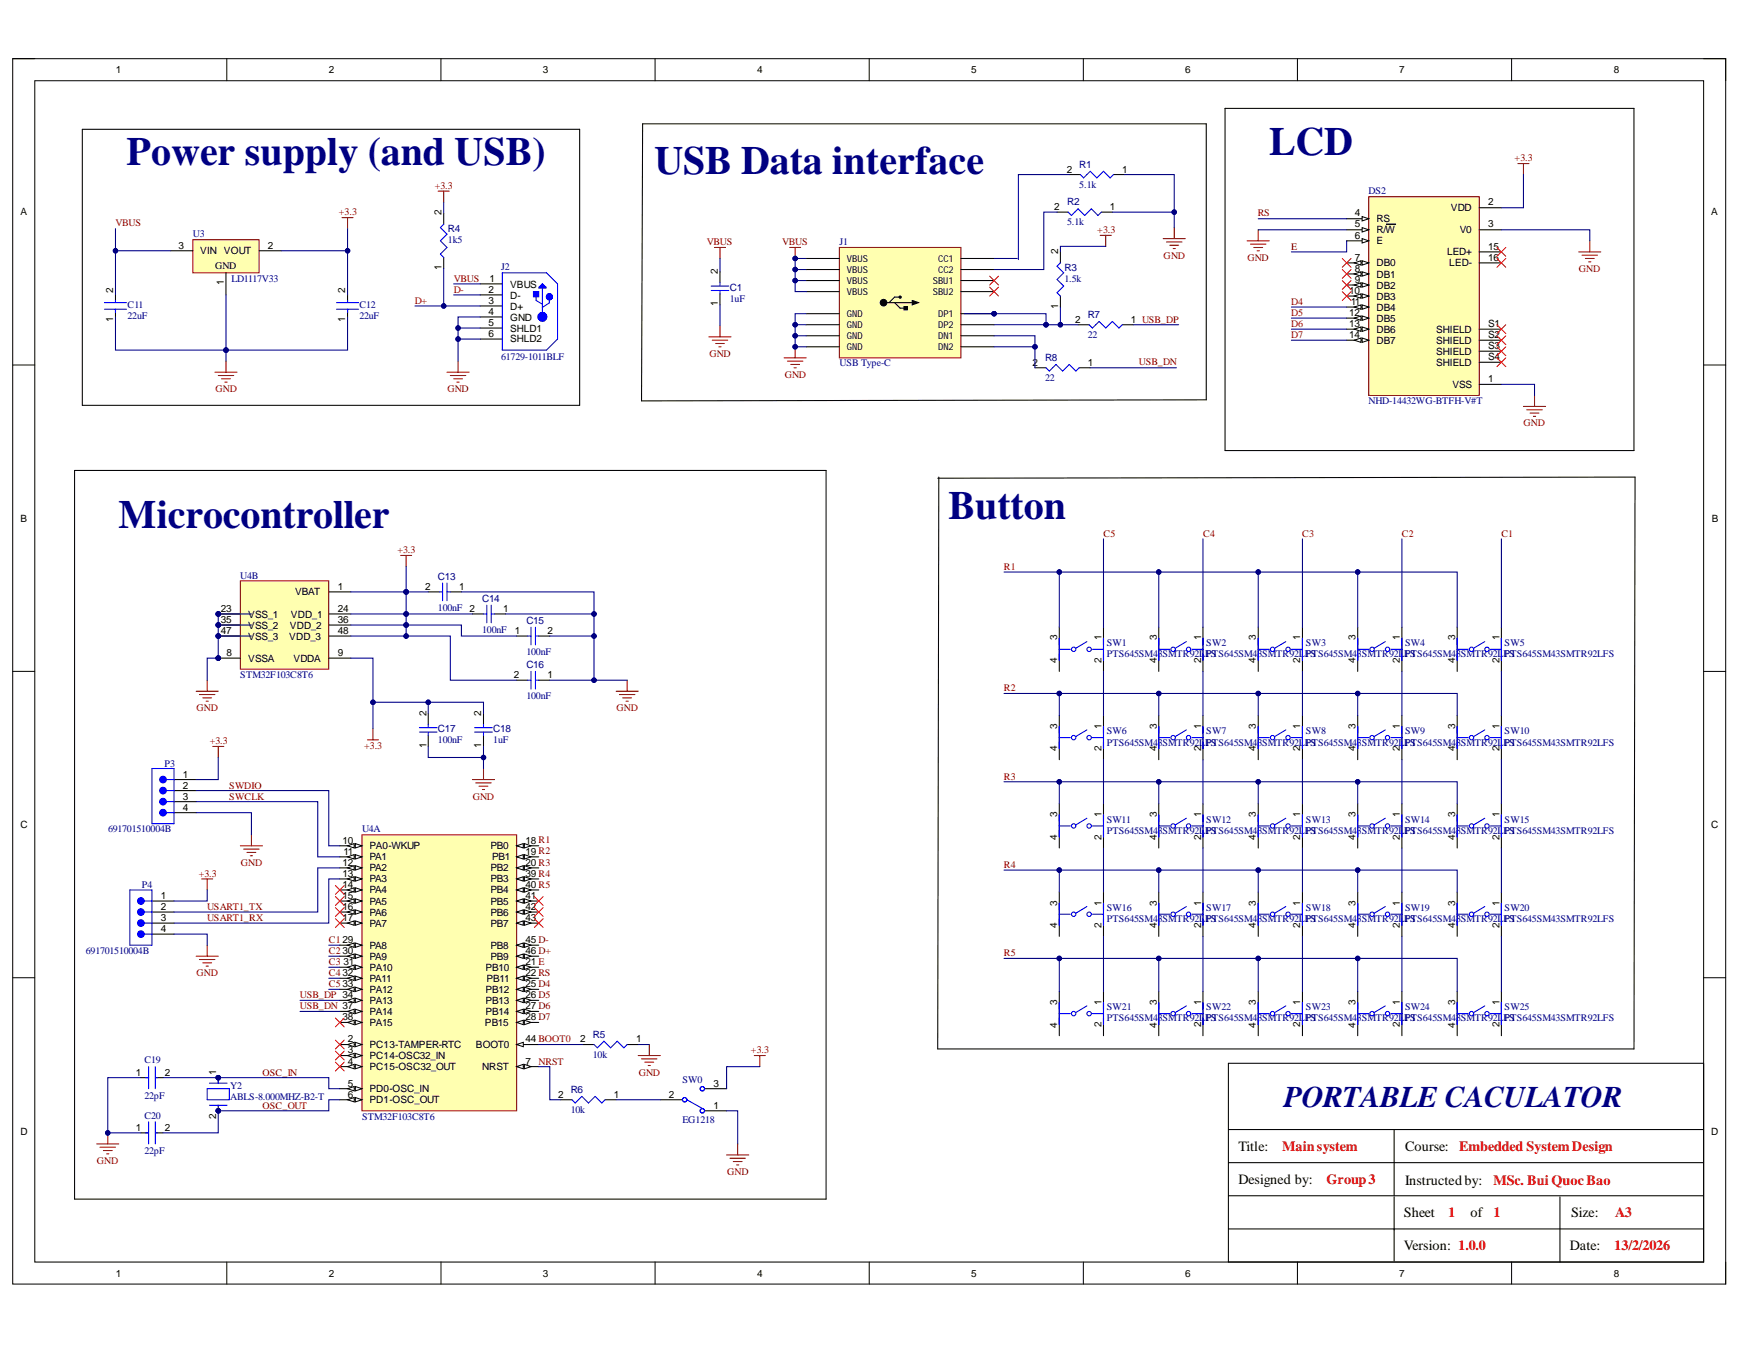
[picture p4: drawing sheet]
# Altium project Caculator.PrjPcb
4 sheets, 53 parts. Net scope: global (net labels, ports and power ports of the same name join across sheets).
Board file: PCB Portable Caculator.PcbDoc
Sheets:
  01_Cover page.SchDoc
  02_Block diagram.SchDoc
  03_Power tree.SchDoc
  04_Schematic.SchDoc

## Sheet 01_Cover page.SchDoc
size A3; SheetNumber: 1; SheetTotal: 4

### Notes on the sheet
- 09/03/2026
- CACULATOR WITH KEYPAD AND LCD
- Page
- Content
- 1.
- Cover page
- 2.
- Block diagram
- 3.
- Power tree
- 4.
- Schematic
- PORTABLE CACULATOR
- Designed by:
- Title:
- Main system
- Group 3
- Instructed by:
- Course:
- Embedded System Design
- MSc. Bui Quoc Bao
- Version:
- Sheet
- 1
- 1.0.0
- of
- Date:
- Size:
- 13/2/2026
- A3

## Sheet 02_Block diagram.SchDoc
size A3; SheetNumber: 2; SheetTotal: 4

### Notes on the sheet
- PORTABLE CACULATOR
- Designed by:
- Title:
- Main system
- Group 3
- Instructed by:
- Course:
- Embedded System Design
- MSc. Bui Quoc Bao
- Version:
- Sheet
- 1
- 1.0.0
- of
- Date:
- Size:
- 13/2/2026
- A3

## Sheet 03_Power tree.SchDoc
size A3; SheetNumber: 3; SheetTotal: 4

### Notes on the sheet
- PORTABLE CACULATOR
- Designed by:
- Title:
- Main system
- Group 3
- Instructed by:
- Course:
- Embedded System Design
- MSc. Bui Quoc Bao
- Version:
- Sheet
- 1
- 1.0.0
- of
- Date:
- Size:
- 13/2/2026
- A3

## Sheet 04_Schematic.SchDoc
size A3; SheetNumber: 4; SheetTotal: 4

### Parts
C1  value 1uF  [CAPC1005X56X25LL10T15]  (hidden comment: Capacitor 0.1 uF +/- 5% 16 V 0402)
C11  22uF  [FP-RCE0K1-MFG]
C12  22uF  [FP-RCE0K1-MFG]
C13  value 100nF  [CAPC1005X56X25LL10T15]  (hidden comment: Capacitor 0.1 uF +/- 5% 16 V 0402)
C14  value 100nF  [CAPC1005X56X25LL10T15]  (hidden comment: Capacitor 0.1 uF +/- 5% 16 V 0402)
C15  value 100nF  [CAPC1005X56X25LL10T15]  (hidden comment: Capacitor 0.1 uF +/- 5% 16 V 0402)
C16  value 100nF  [CAPC1005X56X25LL10T15]  (hidden comment: Capacitor 0.1 uF +/- 5% 16 V 0402)
C17  value 100nF  [CAPC1005X56X25LL10T15]  (hidden comment: Capacitor 0.1 uF +/- 5% 16 V 0402)
C18  value 1uF  [CAPC1005X56X25LL10T15]  (hidden comment: Capacitor 0.1 uF +/- 5% 16 V 0402)
C19  22pF  [FP-RCE0K1-MFG]
C20  22pF  [FP-RCE0K1-MFG]
DS2  NHD-14432WG-BTFH-V#T  [LCD_NHD-14432WG-BTFH-V#T]
J1  USB Type-C  [TYPE-C-16POS]
J2  61729-1011BLF  [FCI-61729-1011BLF_V]
P3  691701510004B  [691701510004B]
P4  691701510004B  [691701510004B]
R1  value 5.1k  [RESC0402(1005)_L]  (hidden comment: Resistor 1K +/-5 % 0402 63 mW)
R2  value 5.1k  [RESC0402(1005)_L]  (hidden comment: Resistor 1K +/-5 % 0402 63 mW)
R3  value 1.5k  [RESC0402(1005)_L]  (hidden comment: Resistor 1K +/-5 % 0402 63 mW)
R4  value 1k5  [RESC0402(1005)_L]  (hidden comment: Resistor 1K +/-5 % 0402 63 mW)
R5  value 10k  [RESC0402(1005)_L]  (hidden comment: Resistor 1K +/-5 % 0402 63 mW)
R6  value 10k  [RESC0402(1005)_L]  (hidden comment: Resistor 1K +/-5 % 0402 63 mW)
R7  value 22  [RESC0402(1005)_L]  (hidden comment: Resistor 1K +/-5 % 0402 63 mW)
R8  value 22  [RESC0402(1005)_L]  (hidden comment: Resistor 1K +/-5 % 0402 63 mW)
SW0  EG1218  [ESWI-EG1218_V]
SW1  PTS645SM43SMTR92LFS  [FP-PTS645SM43SMTR92LFS-MFG]
SW2  PTS645SM43SMTR92LFS  [FP-PTS645SM43SMTR92LFS-MFG]
SW3  PTS645SM43SMTR92LFS  [FP-PTS645SM43SMTR92LFS-MFG]
SW4  PTS645SM43SMTR92LFS  [FP-PTS645SM43SMTR92LFS-MFG]
SW5  PTS645SM43SMTR92LFS  [FP-PTS645SM43SMTR92LFS-MFG]
SW6  PTS645SM43SMTR92LFS  [FP-PTS645SM43SMTR92LFS-MFG]
SW7  PTS645SM43SMTR92LFS  [FP-PTS645SM43SMTR92LFS-MFG]
SW8  PTS645SM43SMTR92LFS  [FP-PTS645SM43SMTR92LFS-MFG]
SW9  PTS645SM43SMTR92LFS  [FP-PTS645SM43SMTR92LFS-MFG]
SW10  PTS645SM43SMTR92LFS  [FP-PTS645SM43SMTR92LFS-MFG]
SW11  PTS645SM43SMTR92LFS  [FP-PTS645SM43SMTR92LFS-MFG]
SW12  PTS645SM43SMTR92LFS  [FP-PTS645SM43SMTR92LFS-MFG]
SW13  PTS645SM43SMTR92LFS  [FP-PTS645SM43SMTR92LFS-MFG]
SW14  PTS645SM43SMTR92LFS  [FP-PTS645SM43SMTR92LFS-MFG]
SW15  PTS645SM43SMTR92LFS  [FP-PTS645SM43SMTR92LFS-MFG]
SW16  PTS645SM43SMTR92LFS  [FP-PTS645SM43SMTR92LFS-MFG]
SW17  PTS645SM43SMTR92LFS  [FP-PTS645SM43SMTR92LFS-MFG]
SW18  PTS645SM43SMTR92LFS  [FP-PTS645SM43SMTR92LFS-MFG]
SW19  PTS645SM43SMTR92LFS  [FP-PTS645SM43SMTR92LFS-MFG]
SW20  PTS645SM43SMTR92LFS  [FP-PTS645SM43SMTR92LFS-MFG]
SW21  PTS645SM43SMTR92LFS  [FP-PTS645SM43SMTR92LFS-MFG]
SW22  PTS645SM43SMTR92LFS  [FP-PTS645SM43SMTR92LFS-MFG]
SW23  PTS645SM43SMTR92LFS  [FP-PTS645SM43SMTR92LFS-MFG]
SW24  PTS645SM43SMTR92LFS  [FP-PTS645SM43SMTR92LFS-MFG]
SW25  PTS645SM43SMTR92LFS  [FP-PTS645SM43SMTR92LFS-MFG]
U3  LD1117V33  [STM-TO220-3]
U4  STM32F103C8T6  [STM-LQFP48_M]  (parts A,B of 2)
Y2  ABLS-8.000MHZ-B2-T  [FP-ABLS-MFG]

### Blocks framed on the sheet
LCD: DS2
Power supply (and USB): C11 C12 J2 R4 U3
USB Data interface: C1 J1 R1-R3 R7 R8
Microcontroller: C13-C20 P3 P4 R5 R6 SW0 U4 Y2
Button: SW1-SW25

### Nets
+3.3: C12.2 C13.2 C14.2 C15.1 C16.2 C17.2 C18.2 DS2.2(VDD) P3.1 P4.1 R3.2 R4.2 SW0.3 U3.2(VOUT) U4.1(VBAT) U4.9(VDDA) U4.24(VDD_1) U4.36(VDD_2) U4.48(VDD_3)
GND: C1.1 C11.1 C12.1 C13.1 C14.1 C15.2 C16.1 C17.1 C18.1 C19.1 C20.1 DS2.1(VSS) DS2.3(V0) DS2.5(R/~{W}) J1.A1_B12(GND) J1.A12_B1(GND) J2.4(GND) J2.5(SHLD1) J2.6(SHLD2) P3.4 P4.4 R1.1 R2.1 R5.1 SW0.1 U3.1(GND) U4.8(VSSA) U4.23(VSS_1) U4.35(VSS_2) U4.47(VSS_3)
VBUS: C1.2 C11.2 J1.A4_B9(VBUS) J1.A9_B4(VBUS) J2.1(VBUS) U3.3(VIN)
BOOT0: R5.2 U4.44(BOOT0)
C1: SW5.1 U4.29(PA8)
C2: SW4.1 U4.30(PA9)
C3: SW3.1 U4.31(PA10)
C4: SW2.1 U4.32(PA11)
C5: SW1.1 U4.33(PA12)
D4: DS2.11(DB4) U4.25(PB12)
D5: DS2.12(DB5) U4.26(PB13)
D6: DS2.13(DB6) U4.27(PB14)
D7: DS2.14(DB7) U4.28(PB15)
D+: J2.3(D+) R4.1 U4.46(PB9)
D-: J2.2(D-) U4.45(PB8)
E: DS2.6(E) U4.21(PB10)
NRST: R6.2 U4.7(NRST)
OSC_IN: C19.2 U4.5(PD0-OSC_IN) Y2.1
OSC_OUT: C20.2 U4.6(PD1-OSC_OUT) Y2.2
R1: SW1.3 SW2.3 SW3.3 SW4.3 SW5.3 U4.18(PB0)
R2: SW6.3 SW7.3 SW8.3 SW9.3 SW10.3 U4.19(PB1)
R3: SW11.3 SW12.3 SW13.3 SW14.3 SW15.3 U4.20(PB2)
R4: SW16.3 SW17.3 SW18.3 SW19.3 SW20.3 U4.39(PB3)
R5: SW21.3 SW22.3 SW23.3 SW24.3 SW25.3 U4.40(PB4)
RS: DS2.4(RS) U4.22(PB11)
SWCLK: P3.3 U4.11(PA1)
SWDIO: P3.2 U4.10(PA0-WKUP)
USART1_RX: P4.3 U4.13(PA3)
USART1_TX: P4.2 U4.12(PA2)
USB_DN: R8.1 U4.37(PA14)
USB_DP: R7.1 U4.34(PA13)
NetJ1_A6: J1.A6(DP1) J1.B6(DP2) R3.1 R7.2
NetJ1_A7: J1.A7(DN1) J1.B7(DN2) R8.2
NetJ1_B5: J1.B5(CC2) R2.2
NetR6_1: R6.1 SW0.2(COM)
NetSW1_2: SW1.2 SW6.1
NetSW2_2: SW2.2 SW7.1
NetSW3_2: SW3.2 SW8.1
NetSW4_2: SW4.2 SW9.1
NetSW5_2: SW5.2 SW10.1
NetSW6_2: SW6.2 SW11.1
NetSW7_2: SW7.2 SW12.1
NetSW8_2: SW8.2 SW13.1
NetSW9_2: SW9.2 SW14.1
NetSW10_2: SW10.2 SW15.1
NetSW11_2: SW11.2 SW16.1
NetSW12_2: SW12.2 SW17.1
NetSW13_2: SW13.2 SW18.1
NetSW14_2: SW14.2 SW19.1
NetSW15_2: SW15.2 SW20.1
NetSW16_2: SW16.2 SW21.1
NetSW17_2: SW17.2 SW22.1
NetSW18_2: SW18.2 SW23.1
NetSW19_2: SW19.2 SW24.1
NetSW20_2: SW20.2 SW25.1

Not connected (* = marked no-connect by the designer): DS2 7(DB0)* 8(DB1)* 9(DB2)* 10(DB3)* 15(LED+)* 16(LED-)* S1(SHIELD)* S2(SHIELD)* S3(SHIELD)* S4(SHIELD)*; J1 A5(CC1) A8(SBU1)* B8(SBU2)*; R1 2; SW1 4; SW2 4; SW3 4; SW4 4; SW5 4; SW6 4; SW7 4; SW8 4; SW9 4; SW10 4; SW11 4; SW12 4; SW13 4; SW14 4; SW15 4; SW16 4; SW17 4; SW18 4; SW19 4; SW20 4; SW21 2 4; SW22 2 4; SW23 2 4; SW24 2 4; SW25 2 4; U4 2(PC13-TAMPER-RTC)* 3(PC14-OSC32_IN)* 4(PC15-OSC32_OUT)* 14(PA4)* 15(PA5)* 16(PA6)* 17(PA7)* 38(PA15)* 41(PB5)* 42(PB6)* 43(PB7)*

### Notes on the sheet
- PORTABLE CACULATOR
- Designed by:
- Title:
- Main system
- Group 3
- Instructed by:
- Course:
- Embedded System Design
- MSc. Bui Quoc Bao
- Version:
- Sheet
- 1
- 1.0.0
- of
- Date:
- Size:
- 13/2/2026
- A3
